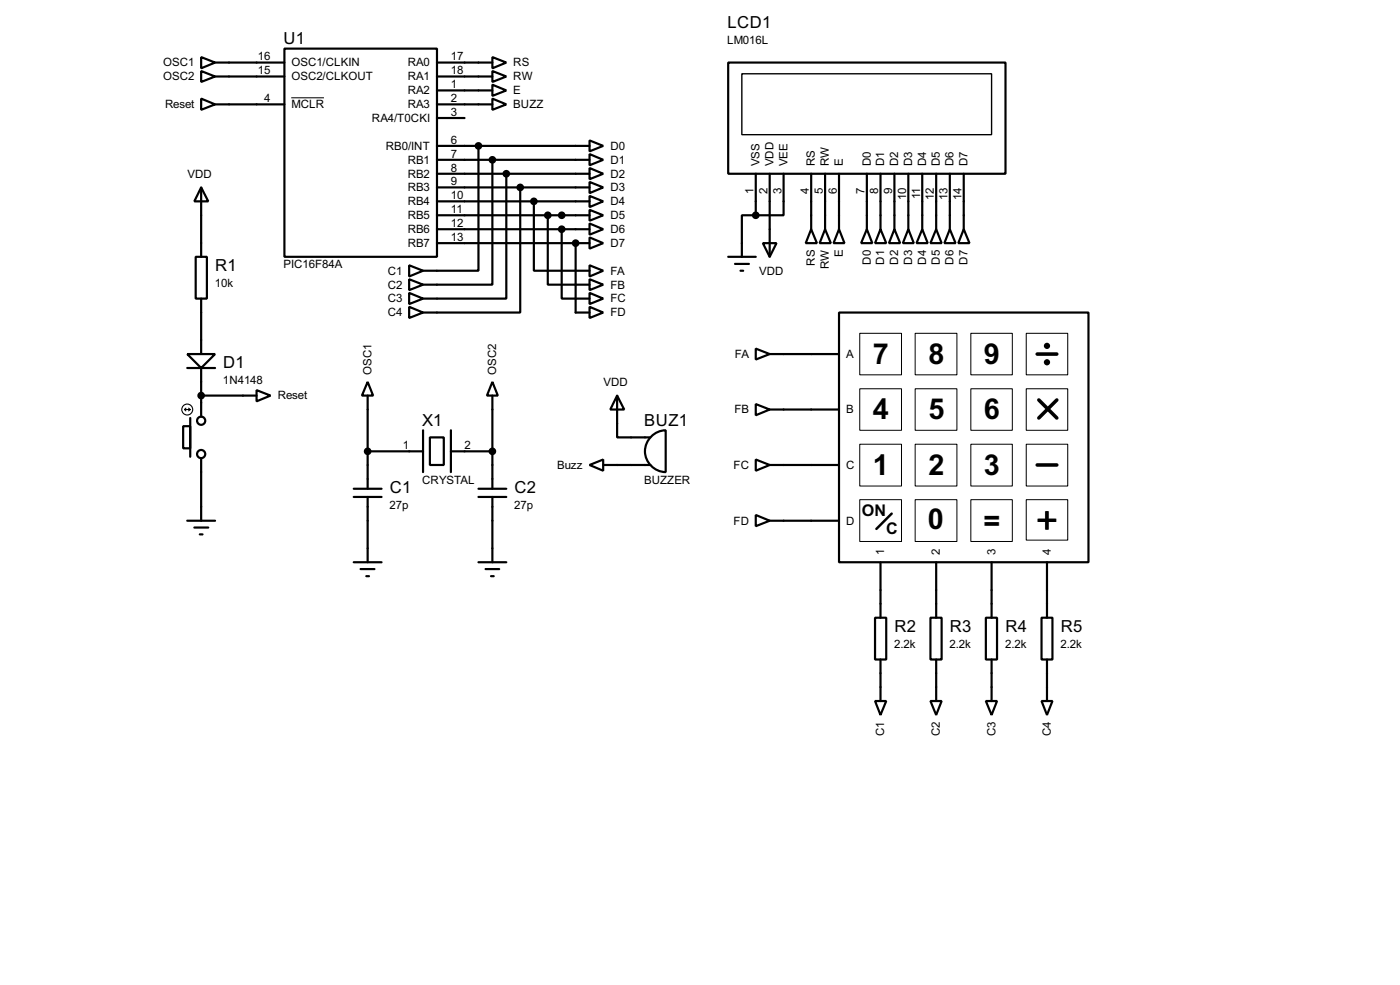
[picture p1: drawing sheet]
<svg xmlns="http://www.w3.org/2000/svg" width="256mm" height="180mm" viewBox="0 0 256 180" stroke-linecap="round" stroke-linejoin="round" font-family="sans-serif">
<g fill="none" stroke="#000" stroke-width=".4">
<path d="M36.9 10.5l2.5 1-2.5 1zM36.9 13l2.5 1-2.5 1zM36.9 18.1l2.5 1-2.5 1zM39.4 11.5h12.7M39.4 14h12.7M39.4 19.1h12.7M52.1 8.9h28v38.1h-28zM80.1 11.5h10.1M80.1 14h10.1M80.1 19.1h10.1M80.1 16.6h10.1M90.2 10.5l2.6 1-2.6 1z"/>
<path d="M90.2 13l2.6 1-2.6 1zM90.2 15.5l2.6 1.1-2.6 1zM90.2 18.1l2.6 1-2.6 1zM133.4 11.5h50.8v20.3h-50.8zM36.9 34.3l1.3 2.6h-2.6zM36.9 34.3v12.7M80.1 26.7h27.9M80.1 29.3h27.9M80.1 31.8h27.9M80.1 34.3h27.9M80.1 36.9h27.9M80.1 39.4h27.9"/>
<path d="M80.1 21.6h5M87.7 26.7v22.9h-10.2M90.2 29.3v22.8h-12.7M92.8 31.8v22.9h-15.3M95.3 34.3v22.9h-17.8M97.8 36.9v12.7h10.2M100.4 39.4v12.7h7.6M108 25.7l2.5 1-2.5 1zM108 28.2l2.5 1.1-2.5 1zM108 30.8l2.5 1-2.5 1zM108 33.3l2.5 1-2.5 1.1zM108 35.9l2.5 1-2.5 1z"/>
<path d="M108 38.4l2.5 1-2.5 1zM138.5 39.4h-2.6v7.6M138.5 31.8v7.6M141 31.8v15.2M143.6 31.8v7.6h-5.1M148.6 31.8v10.2M151.2 31.8v10.2M153.7 31.8v10.2M158.8 31.8v10.2M161.3 31.8v10.2M163.9 31.8v10.2M166.4 31.8v10.2"/>
<path d="M169 31.8v10.2M171.5 31.8v10.2M174 31.8v10.2M176.6 31.8v10.2M35.9 47h2v7.7h-2zM36.9 54.7v10.1M75 48.6l2.5 1-2.5 1zM75 51.1l2.5 1-2.5 1zM75 53.6l2.5 1.1-2.5 1zM75 56.2l2.5 1-2.5 1zM80.1 44.5h27.9M80.1 42h27.9"/>
<path d="M102.9 42v12.7h5.1M105.5 44.5v12.7h2.5M108 40.9l2.5 1.1-2.5 1zM108 43.5l2.5 1-2.5 1zM108 48.6l2.5 1-2.5 1zM108 51.1l2.5 1-2.5 1zM108 53.6l2.5 1.1-2.5 1zM108 56.2l2.5 1-2.5 1zM133.4 47h5.1M134.7 48.3h2.5M135.7 49.6h.5M139.8 44.5h2.5l-1.3 2.5z"/>
<path d="M148.6 42l1.1 2.5h-2.1zM151.2 42l1 2.5h-2zM153.7 57.2h45.7v45.7h-45.7zM153.7 42l1 2.5h-2zM158.8 42l1 2.5h-2zM161.3 42l1.1 2.5h-2.1zM163.9 42l1 2.5h-2zM166.4 42l1 2.5h-2zM169 42l1 2.5h-2.1zM171.5 42l1 2.5h-2zM174 42l1.1 2.5h-2.1zM176.6 42l1 2.5h-2z"/>
<path d="M33.6 78h1.3v4.1h-1.3zM34.3 64.8h5.1l-2.5 2.6zM34.3 67.4h5.1M34.9 76.5v7.1M36.9 67.4v8.9M36.9 72.4h10.1M47 71.4l2.6 1-2.6 1.1zM67.4 69.9l1 2.5h-2.1zM67.4 72.4v17.1M77.5 78.8v7.6M82.6 78.8v7.6M90.2 69.9l1 2.5h-2z"/>
<path d="M90.2 72.4v17.1M113.1 72.4l1.3 2.6h-2.6zM113.1 72.4v7.7h6.1M119.3 79.9a3.8 3.8 0 0 1 2.7-1.1v7.6a3.8 3.8 0 0 1-3.5-2.4 3.8 3.8 0 0 1 .8-4.1zM138.5 63.8l2.5 1-2.5 1zM138.5 74l2.5 1-2.5 1zM141 75h12.7M141 64.8h12.7M34.3 95.3h5.1M35.6 96.6h2.6M36.6 97.8h.5M36.9 83.9v11.4"/>
<path d="M64.8 89.5h5.1M64.8 91h5.1M67.4 91v11.9M67.4 82.6h10.1M78.8 80.1h2.5v5h-2.5zM82.6 82.6h7.6M87.7 89.5h5.1M87.7 91h5.1M90.2 91v11.9M108 85.1l2.5-1v2.1zM110.5 85.1h8.7M138.5 84.1l2.5 1-2.5 1.1z"/>
<path d="M138.5 94.3l2.5 1-2.5 1zM141 85.1h12.7M141 95.3h12.7M64.8 102.9h5.1M66.1 104.2h2.5M67.1 105.5h.5M87.7 102.9h5.1M89 104.2h2.5M90 105.5h.5M160.3 113.1h2.1v7.6h-2.1zM161.3 102.9v10.2M170.5 113.1h2v7.6h-2z"/>
<path d="M171.5 102.9v10.2M180.6 113.1h2.1v7.6h-2.1zM181.7 102.9v10.2M190.8 113.1h2v7.6h-2zM191.8 102.9v10.2M160.3 128.3h2.1l-1.1 2.6zM161.3 120.7v7.6M170.5 128.3h2l-1 2.6zM171.5 120.7v7.6M180.6 128.3h2.1l-1 2.6zM181.7 120.7v7.6M190.8 128.3h2l-1 2.6z"/>
<path d="M191.8 120.7v7.6"/>
<circle cx="36.8" cy="77" r=".75"/>
<circle cx="36.8" cy="83.1" r=".75"/>
</g>
<circle cx="105.5" cy="44.5" r=".2" fill="#000"/>
<g fill="none" stroke="#000" stroke-width=".18">
<path d="M53.4 17.9h6M157.5 61h7.7v7.6h-7.7zM157.5 71.2h7.7v7.6h-7.7zM167.7 61h7.6v7.6h-7.6zM167.7 71.2h7.6v7.6h-7.6zM177.9 61h7.6v7.6h-7.6zM177.9 71.2h7.6v7.6h-7.6zM188 61h7.6v7.6h-7.6zM188 71.2h7.6v7.6h-7.6zM157.5 81.3h7.7v7.7h-7.7zM157.5 91.5h7.7v7.6h-7.7zM167.7 81.3h7.6v7.7h-7.6z"/>
<path d="M167.7 91.5h7.6v7.6h-7.6zM177.9 81.3h7.6v7.7h-7.6zM177.9 91.5h7.6v7.6h-7.6zM188 81.3h7.6v7.7h-7.6zM188 91.5h7.6v7.4h-7.6z"/>
</g>
<path d="M135.9 13.5h45.8v11.2h-45.8z" fill="none" stroke="#000" stroke-width=".25"/>
<g fill="none" stroke="#000" stroke-width=".65">
<path d="M190 64.8h3.6M190.3 73.2l3.3 3.3M193.6 73.2l-3.3 3.3M190 85.1h3.6"/>
<circle cx="191.8" cy="63.3" r=".25"/>
<circle cx="191.8" cy="66.3" r=".25"/>
</g>
<path d="M163.4 94l-2.8 2.8" fill="none" stroke="#000" stroke-width=".45"/>
<g fill="none" stroke="#000" stroke-width=".2">
<path d="M33.8 75h1.1M33.8 75l.3 .2M34.1 74.7l-.3 .3M34.6 74.7l.3 .3M34.9 75l-.3 .2"/>
<circle cx="34.3" cy="75" r="1"/>
</g>
<g fill="#000" stroke="#000" stroke-width=".4">
<circle cx="87.6" cy="26.7" r=".5"/>
<circle cx="90.2" cy="29.3" r=".5"/>
<circle cx="92.7" cy="31.8" r=".5"/>
<circle cx="95.3" cy="34.3" r=".5"/>
<circle cx="97.8" cy="36.9" r=".5"/>
<circle cx="100.3" cy="39.4" r=".5"/>
<circle cx="102.9" cy="39.4" r=".5"/>
<circle cx="138.4" cy="39.4" r=".5"/>
<circle cx="102.9" cy="42" r=".5"/>
<circle cx="105.4" cy="44.5" r=".5"/>
<circle cx="36.8" cy="72.4" r=".5"/>
<circle cx="67.3" cy="82.6" r=".5"/>
<circle cx="90.2" cy="82.6" r=".5"/>
</g>
<text font-size="7.9" x="189.8" y="97.7">+</text>
<g font-size="5.9">
<text x="159.9" y="66.6">7</text>
<text x="170.1" y="66.6">8</text>
<text x="180.3" y="66.6">9</text>
<text x="159.9" y="76.8">4</text>
<text x="170.1" y="76.8">5</text>
<text x="180.3" y="76.8">6</text>
<text x="159.9" y="86.9">1</text>
<text x="170.1" y="86.9">2</text>
<text x="180.3" y="86.9">3</text>
<text x="170" y="96.8">0</text>
<text x="180.2" y="97.1">=</text>
</g>
<g font-size="3.4">
<text x="133.3" y="5.1">LCD1</text>
<text x="52" y="8.1">U1</text>
<text x="39.4" y="49.6">R1</text>
<text x="40.9" y="67.4">D1</text>
<text x="77.4" y="78">X1</text>
<text x="118" y="78">BUZ1</text>
<text x="71.4" y="90.2">C1</text>
<text x="94.3" y="90.2">C2</text>
<text x="163.9" y="115.6">R2</text>
<text x="174" y="115.6">R3</text>
<text x="184.2" y="115.6">R4</text>
<text x="194.4" y="115.6">R5</text>
</g>
<g font-size="3.3">
<text x="157.9" y="94.5">ON</text>
<text x="162.3" y="97.8">C</text>
</g>
<g font-size="2.4">
<text x="47.3" y="11.1">16</text>
<text x="82.6" y="11.1">17</text>
<text x="133.2" y="8.1">LM016L</text>
<text x="29.9" y="12.2">OSC1</text>
<text x="29.9" y="14.7">OSC2</text>
<text x="47.3" y="13.6">15</text>
<text x="53.4" y="12.2">OSC1/CLKIN</text>
<text x="53.4" y="14.7">OSC2/CLKOUT</text>
<text x="74.7" y="12.2">RA0</text>
<text x="74.7" y="14.7">RA1</text>
<text x="74.7" y="17.3">RA2</text>
<text x="82.6" y="13.6">18</text>
<text x="82.6" y="16.2">1</text>
<text x="94" y="12.2">RS</text>
<text x="94" y="14.7">RW</text>
<text x="94" y="17.3">E</text>
<text x="30.2" y="19.8">Reset</text>
<text x="48.4" y="18.7">4</text>
<text x="53.4" y="19.8">MCLR</text>
<text x="68.1" y="22.3">RA4/T0CKI</text>
<text x="74.7" y="19.8">RA3</text>
<text x="82.6" y="18.7">2</text>
<text x="82.6" y="21.2">3</text>
<text x="94" y="19.8">BUZZ</text>
<text x="70.7" y="27.4">RB0/INT</text>
<text x="74.7" y="30">RB1</text>
<text x="82.6" y="26.3">6</text>
<text x="82.6" y="28.9">7</text>
<text x="111.8" y="27.4">D0</text>
<text x="111.8" y="30">D1</text>
<text x="34.3" y="32.5">VDD</text>
<text x="74.7" y="32.5">RB2</text>
<text x="74.7" y="35">RB3</text>
<text x="82.6" y="31.4">8</text>
<text x="82.6" y="33.9">9</text>
<text x="111.8" y="32.5">D2</text>
<text x="111.8" y="35">D3</text>
<text x="138.1" y="35.5" transform="rotate(-90 138.1 35.5)">1</text>
<text x="139.2" y="30.5" transform="rotate(-90 139.2 30.5)">VSS</text>
<text x="140.6" y="35.5" transform="rotate(-90 140.6 35.5)">2</text>
<text x="141.7" y="30.5" transform="rotate(-90 141.7 30.5)">VDD</text>
<text x="143.2" y="35.5" transform="rotate(-90 143.2 35.5)">3</text>
<text x="144.3" y="30.5" transform="rotate(-90 144.3 30.5)">VEE</text>
<text x="148.2" y="35.5" transform="rotate(-90 148.2 35.5)">4</text>
<text x="149.3" y="30.5" transform="rotate(-90 149.3 30.5)">RS</text>
<text x="150.8" y="35.5" transform="rotate(-90 150.8 35.5)">5</text>
<text x="151.9" y="30.5" transform="rotate(-90 151.9 30.5)">RW</text>
<text x="153.3" y="35.4" transform="rotate(-90 153.3 35.4)">6</text>
<text x="154.4" y="30.5" transform="rotate(-90 154.4 30.5)">E</text>
<text x="158.4" y="35.5" transform="rotate(-90 158.4 35.5)">7</text>
<text x="159.5" y="30.5" transform="rotate(-90 159.5 30.5)">D0</text>
<text x="160.9" y="35.5" transform="rotate(-90 160.9 35.5)">8</text>
<text x="162" y="30.5" transform="rotate(-90 162 30.5)">D1</text>
<text x="163.5" y="35.5" transform="rotate(-90 163.5 35.5)">9</text>
<text x="164.6" y="30.5" transform="rotate(-90 164.6 30.5)">D2</text>
<text x="167.1" y="30.5" transform="rotate(-90 167.1 30.5)">D3</text>
<text x="169.7" y="30.5" transform="rotate(-90 169.7 30.5)">D4</text>
<text x="172.2" y="30.5" transform="rotate(-90 172.2 30.5)">D5</text>
<text x="174.7" y="30.5" transform="rotate(-90 174.7 30.5)">D6</text>
<text x="177.3" y="30.5" transform="rotate(-90 177.3 30.5)">D7</text>
<text x="74.7" y="37.6">RB4</text>
<text x="74.7" y="40.1">RB5</text>
<text x="82.6" y="36.5">10</text>
<text x="82.6" y="39">11</text>
<text x="82.6" y="41.6">12</text>
<text x="111.8" y="37.6">D4</text>
<text x="111.8" y="40.1">D5</text>
<text x="166" y="36.6" transform="rotate(-90 166 36.6)">10</text>
<text x="168.6" y="36.5" transform="rotate(-90 168.6 36.5)">11</text>
<text x="171.1" y="36.6" transform="rotate(-90 171.1 36.6)">12</text>
<text x="173.6" y="36.6" transform="rotate(-90 173.6 36.6)">13</text>
<text x="176.2" y="36.6" transform="rotate(-90 176.2 36.6)">14</text>
<text x="74.7" y="42.7">RB6</text>
<text x="74.7" y="45.2">RB7</text>
<text x="82.6" y="44.1">13</text>
<text x="111.8" y="42.7">D6</text>
<text x="111.8" y="45.2">D7</text>
<text x="154.4" y="47.1" transform="rotate(-90 154.4 47.1)">E</text>
<text x="39.4" y="52.6">10k</text>
<text x="51.9" y="49.1">PIC16F84A</text>
<text x="71" y="50.3">C1</text>
<text x="71" y="52.8">C2</text>
<text x="111.8" y="50.3">FA</text>
<text x="111.8" y="52.8">FB</text>
<text x="139.1" y="50.3">VDD</text>
<text x="149.3" y="48.7" transform="rotate(-90 149.3 48.7)">RS</text>
<text x="151.9" y="49.3" transform="rotate(-90 151.9 49.3)">RW</text>
<text x="159.5" y="48.4" transform="rotate(-90 159.5 48.4)">D0</text>
<text x="162" y="48.4" transform="rotate(-90 162 48.4)">D1</text>
<text x="164.6" y="48.4" transform="rotate(-90 164.6 48.4)">D2</text>
<text x="167.1" y="48.4" transform="rotate(-90 167.1 48.4)">D3</text>
<text x="169.7" y="48.4" transform="rotate(-90 169.7 48.4)">D4</text>
<text x="172.2" y="48.4" transform="rotate(-90 172.2 48.4)">D5</text>
<text x="174.7" y="48.4" transform="rotate(-90 174.7 48.4)">D6</text>
<text x="177.3" y="48.4" transform="rotate(-90 177.3 48.4)">D7</text>
<text x="71" y="55.4">C3</text>
<text x="71" y="57.9">C4</text>
<text x="111.8" y="55.4">FC</text>
<text x="111.8" y="57.9">FD</text>
<text x="134.6" y="65.5">FA</text>
<text x="155" y="65.5">A</text>
<text x="40.9" y="70.3">1N4148</text>
<text x="68.1" y="68.6" transform="rotate(-90 68.1 68.6)">OSC1</text>
<text x="90.9" y="68.6" transform="rotate(-90 90.9 68.6)">OSC2</text>
<text x="110.5" y="70.6">VDD</text>
<text x="50.9" y="73.1">Reset</text>
<text x="134.5" y="75.7">FB</text>
<text x="155" y="75.7">B</text>
<text x="73.8" y="82.2">1</text>
<text x="85.1" y="82.2">2</text>
<text x="77.3" y="88.5">CRYSTAL</text>
<text x="102.1" y="85.8">Buzz</text>
<text x="118" y="88.5">BUZZER</text>
<text x="134.4" y="85.8">FC</text>
<text x="155" y="85.8">C</text>
<text x="71.4" y="93.2">27p</text>
<text x="94.2" y="93.2">27p</text>
<text x="134.4" y="96">FD</text>
<text x="155" y="96">D</text>
<text x="162" y="101.7" transform="rotate(-90 162 101.7)">1</text>
<text x="172.2" y="101.7" transform="rotate(-90 172.2 101.7)">2</text>
<text x="182.4" y="101.7" transform="rotate(-90 182.4 101.7)">3</text>
<text x="192.5" y="101.6" transform="rotate(-90 192.5 101.6)">4</text>
<text x="163.8" y="118.6">2.2k</text>
<text x="174" y="118.6">2.2k</text>
<text x="184.1" y="118.6">2.2k</text>
<text x="194.3" y="118.6">2.2k</text>
<text x="162" y="134.8" transform="rotate(-90 162 134.8)">C1</text>
<text x="172.2" y="134.8" transform="rotate(-90 172.2 134.8)">C2</text>
<text x="182.4" y="134.8" transform="rotate(-90 182.4 134.8)">C3</text>
<text x="192.5" y="134.8" transform="rotate(-90 192.5 134.8)">C4</text>
</g>
</svg>
